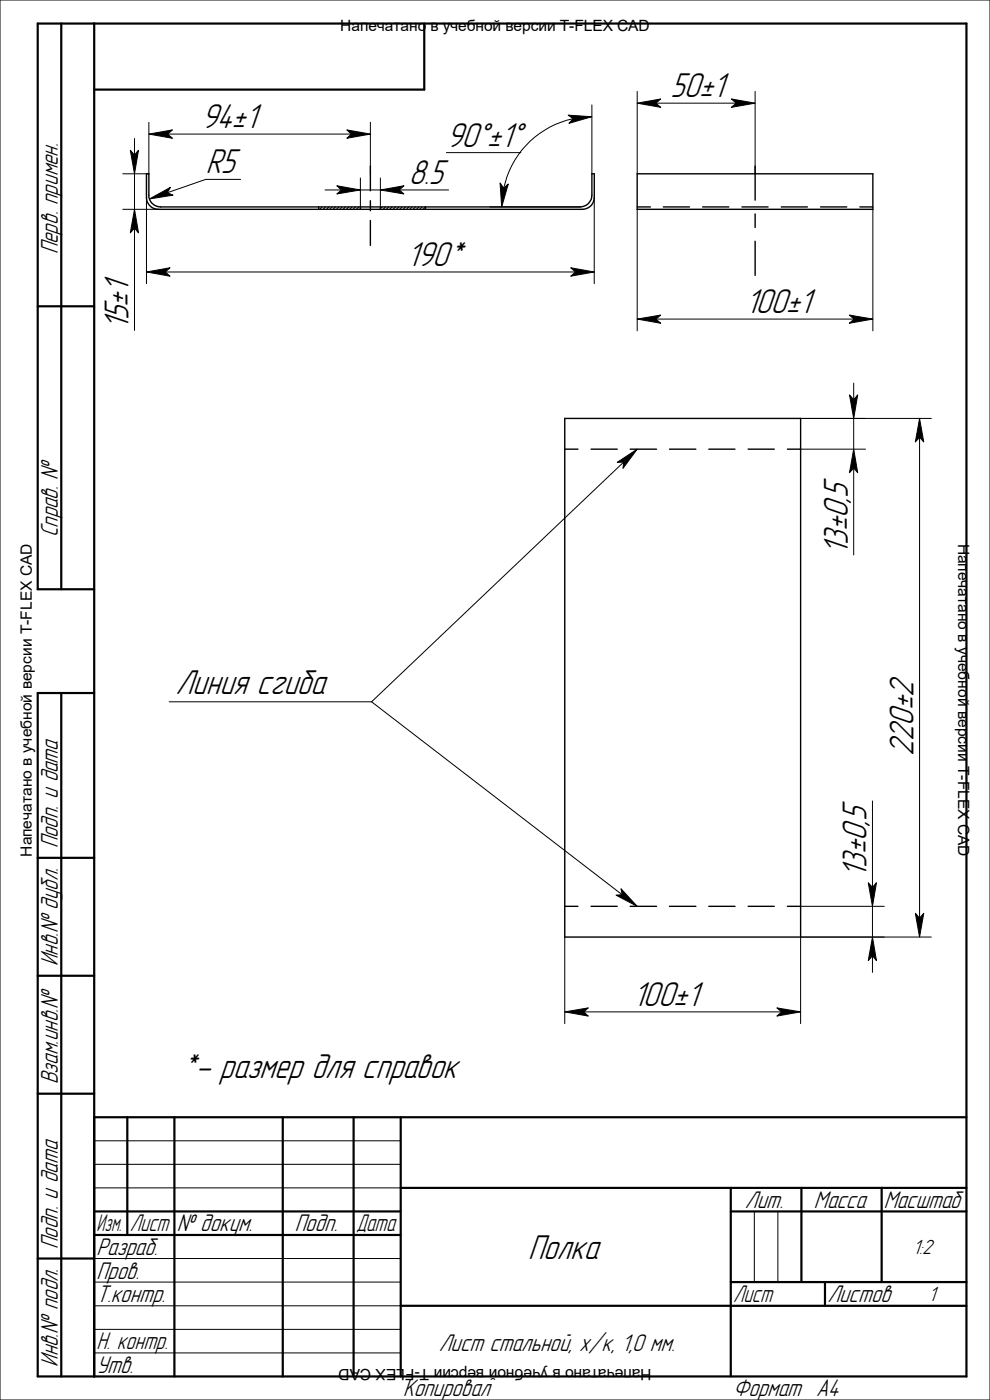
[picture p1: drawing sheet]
<svg xmlns="http://www.w3.org/2000/svg" width="210mm" height="297mm" viewBox="0 0 210 297" stroke-linecap="round" stroke-linejoin="round" font-family="sans-serif">
<g fill="none" stroke="#000" stroke-width=".21">
<path d="M0 0h210v297h-210zM135.2 19.4v17.5M160.2 19.4v17.5M28.5 29.4v3.5M28.5 36.9v7.5M31.6 26v10.9h-5.6M35.6 28.4h38.9M51.1 38.1h-7.5l-8.1 2.8M76.5 37.8v6.1M78.6 26v10.9M80.7 37.8v6.1M94.7 32.4h15.6"/>
<path d="M110.3 32.4h.1M121.6 25.2a19.1 19.1 0 0 0-14.8 14.7M125.6 22.3v14.6M139.1 21.9h17.1M26 44.4h7.6M28.5 48.4v21.7M31.1 41.9v18.3M35.1 57.7h87M68.3 43.9l-.5 .5M69 40.3h3.4M69 43.9l-.5 .5M69.8 43.9l-.5 .5"/>
<path d="M70.4 43.9l-.5 .5M71.2 43.9l-.5 .5M71.9 43.9l-.5 .5M72.6 43.9l-.5 .5M73.3 43.9l-.5 .5M74 43.9l-.5 .5M74.7 43.9l-.5 .5M75.4 43.9l-.5 .5M76.1 43.9l-.5 .5M76.5 44.3l-.2 .1M76.5 40.3h4.2M81.1 43.9l-.4 .4"/>
<path d="M81.8 43.9l-.5 .5M82.5 43.9l-.5 .5M83.2 43.9l-.5 .5M83.9 43.9l-.5 .5M84.6 43.9l-.5 .5M84.7 40.3h10.5M85.3 43.9l-.5 .5M86 43.9l-.5 .5M86.7 43.9l-.5 .5M87.4 43.9l-.5 .5M88.1 43.9l-.5 .5M88.9 43.9l-.6 .5"/>
<path d="M89.5 43.9l-.5 .5M90.3 43.9l-.6 .5M103.9 43.9h19.2M126.1 41.9v18.3M135.2 44.4v25.8M185.2 44.4v25.8M139.1 67.7h42.1M132.3 98l-53.5 50.9M169.8 88.8h27.8M169.8 95.3h13.8M181.1 81.3v3.5M181.1 88.8v6.5"/>
<path d="M181.1 99.3v18.4M195.1 92.8v102M35.9 148.9h42.9M78.8 148.9l53.2 40.9M185.1 169.9v18.4M119.8 198.8v18.4M169.8 192.3h17.8M185.1 192.3v6.5M197.6 198.8h-27.8v18.4M123.8 214.7h42M185.1 202.8v3.5M20 252h65"/>
<path d="M20 242h65M20 247h65M160 257v15M165 257v15M20 277h65M20 267h65M20 272h65M155 277h50M20 282h65M20 287h65"/>
</g>
<g fill="none" stroke="#000" stroke-width=".3">
<path d="M31.1 36.9h.5v4.5a2.43 2.43 0 0 0 2.5 2.5h89a2.51 2.51 0 0 0 2.5-2.5v-4.5h.5v5a2.51 2.51 0 0 1-2.5 2.5h-90a2.51 2.51 0 0 1-2.5-2.5zM78.6 35.2v5.3M135.2 36.9h50v7.5h-50zM160.2 35.2v7.3M67.6 43.9v.5M76.5 43.9v.5M78.6 42.6v2.1M78.6 46.8v5.3M80.7 43.9v.5M90.3 43.9v.5M135.2 43.9h2.8M140.7 43.9h5.6"/>
<path d="M149.1 43.9h5.5M157.4 43.9h5.5M160.2 45.4v2.9M160.2 51.2v7.2M165.7 43.9h5.6M174.1 43.9h5.5M182.4 43.9h2.8M119.8 88.8h50v110h-50zM119.8 95.3h2.8M125.4 95.3h5.5M133.7 95.3h5.6M142 95.3h5.6"/>
<path d="M150.4 95.3h5.5M158.7 95.3h5.6M167 95.3h2.8M119.8 192.3h2.8M125.4 192.3h5.5M133.7 192.3h5.6M142 192.3h5.6M150.4 192.3h5.5M158.7 192.3h5.6M167 192.3h2.8"/>
</g>
<g fill="#000" stroke="#000" stroke-width=".21">
<path d="M27.6 31.9l.9 1 .9-1-.9 5z" fill-rule="evenodd"/>
<path d="M31.7 42.2l4.5-2.4-.7 1.1 1.2 .5z" fill-rule="evenodd"/>
<path d="M31.6 28.4l5-.8-1 .8 1 .9z" fill-rule="evenodd"/>
<path d="M73.6 27.6l5 .8-5 .9 .9-.9z" fill-rule="evenodd"/>
<path d="M80.7 40.3l5-.9-1 .9 1 .8z" fill-rule="evenodd"/>
<path d="M106.1 38.8l.7 1.1 1-.9-1.4 4.9z" fill-rule="evenodd"/>
<path d="M120.5 24.4l5.1 .4-4.9 1.4 .9-1z" fill-rule="evenodd"/>
<path d="M135.2 21.9l5-.9-1.1 .9 1.1 .9z" fill-rule="evenodd"/>
<path d="M155.2 21l5 .9-5 .9 1-.9z" fill-rule="evenodd"/>
<path d="M28.5 44.4l.9 5-.9-1-.9 1z" fill-rule="evenodd"/>
<path d="M31.1 57.7l5-.9-1 .9 1 .9z" fill-rule="evenodd"/>
<path d="M71.5 39.4l5 .9-5 .8 .9-.8z" fill-rule="evenodd"/>
<path d="M121.1 56.8l5 .9-5 .9 1-.9z" fill-rule="evenodd"/>
<path d="M135.2 67.7l5-.9-1.1 .9 1.1 .9z" fill-rule="evenodd"/>
<path d="M180.2 66.8l5 .9-5 .9 1-.9z" fill-rule="evenodd"/>
<path d="M130.9 98.1l4.3-2.8-3 4.1 .1-1.4z" fill-rule="evenodd"/>
<path d="M180.2 83.8l.9 1 .8-1-.8 5z" fill-rule="evenodd"/>
<path d="M195.1 88.8l.9 5-.9-1-.9 1z" fill-rule="evenodd"/>
<path d="M181.1 95.3l.8 5-.8-1-.9 1z" fill-rule="evenodd"/>
<path d="M131.7 188.6l3.5 3.7-4.5-2.4 1.3-.1z" fill-rule="evenodd"/>
<path d="M184.2 187.3l.9 1 .8-1-.8 5z" fill-rule="evenodd"/>
<path d="M194.2 193.8l.9 1 .9-1-.9 5z" fill-rule="evenodd"/>
<path d="M119.8 214.7l5-.9-1 .9 1 .9z" fill-rule="evenodd"/>
<path d="M164.8 213.8l5 .9-5 .9 1-.9z" fill-rule="evenodd"/>
<path d="M185.1 198.8l.8 5-.8-1-.9 1z" fill-rule="evenodd"/>
</g>
<g fill="none" stroke="#000" stroke-width=".47">
<path d="M13 5v120M20 5v287M90 5v14h-70M8 65h12M20 125h-12v-120h197v287h-197v-145h12M13 147v145M8 182h12M8 207h12M8 232h12M20 237h185M27 237v25M37 237v55"/>
<path d="M60 237v55M75 237v55M85 237v55M20 257h65M85 252h120M155 257h50M155 252v40M170 252v20M187 252v20M8 267h12M20 262h65M85 277h120"/>
<path d="M155 272h50M175 272v5"/>
</g>
<text font-size="7.7" x="101.1" y="31.1">w w</text>
<g font-size="6.8">
<text x="142.2" y="20.6">50±1</text>
<text x="42.8" y="27.2">94±1</text>
<text x="94.7" y="31.1">90 ±1</text>
<text x="43.6" y="36.8">R5</text>
<text x="86.7" y="39">8.5</text>
<text x="86.3" y="56.5">190*</text>
<text x="27.3" y="70.1" transform="rotate(-90 27.3 70.1)">15±1</text>
<text x="158.1" y="66.5">100±1</text>
<text x="179.8" y="117.7" transform="rotate(-90 179.8 117.7)">13±0,5</text>
<text x="37.3" y="147.2">Линия сгиба</text>
<text x="193.8" y="160.4" transform="rotate(-90 193.8 160.4)">220±2</text>
<text x="183.8" y="186.3" transform="rotate(-90 183.8 186.3)">13±0,5</text>
<text x="134.2" y="213.4">100±1</text>
<text x="38.4" y="228.6">*- размер для справок</text>
<text x="112" y="267">Полка</text>
</g>
<g font-size="4.7">
<text x="12.2" y="54" transform="rotate(-90 12.2 54)">Перв. примен.</text>
<text x="12.2" y="114" transform="rotate(-90 12.2 114)">Справ. №</text>
<text x="12.2" y="180" transform="rotate(-90 12.2 180)">Подп. и дата</text>
<text x="12.2" y="205" transform="rotate(-90 12.2 205)">Инв.№ дубл.</text>
<text x="12.2" y="230" transform="rotate(-90 12.2 230)">Взам.инв.№</text>
<text x="158" y="256.2">Лит.</text>
<text x="172.7" y="256.2">Масса</text>
<text x="187.5" y="256.2">Масштаб</text>
<text x="27.5" y="261.2">Лист</text>
<text x="37.5" y="261.2">№ докум.</text>
<text x="62.5" y="261.2">Подп.</text>
<text x="75.5" y="261.2">Дата</text>
<text x="12.2" y="265" transform="rotate(-90 12.2 265)">Подп. и дата</text>
<text x="20.5" y="266.3">Разраб.</text>
<text x="20.5" y="271.3">Пров.</text>
<text x="20.5" y="276.3">Т.контр.</text>
<text x="155.5" y="276.3">Лист</text>
<text x="175.5" y="276.3">Листов</text>
<text x="20.5" y="286.3">Н. контр.</text>
<text x="93.1" y="286.6">Лист стальной, х/к, 1,0 мм.</text>
<text x="12.2" y="290" transform="rotate(-90 12.2 290)">Инв.№ подл.</text>
<text x="20.5" y="291.3">Утв.</text>
<text x="85.5" y="296.2">Копировал</text>
<text x="155.5" y="296.2">Формат</text>
<text x="173.1" y="296.2">A4</text>
</g>
<text font-size="4.6" x="20.5" y="261.2">Изм.</text>
<g font-size="4.1">
<text x="193.7" y="266">1:2</text>
<text x="197" y="276">1</text>
</g>
<g font-size="3.3">
<text x="72.2" y="6.6">Напечатано в учебной версии T-FLEX CAD</text>
<text x="203.3" y="115.3" transform="rotate(90 203.3 115.3)">Напечатано в учебной версии T-FLEX CAD</text>
<text x="6.7" y="181.7" transform="rotate(-90 6.7 181.7)">Напечатано в учебной версии T-FLEX CAD</text>
<text x="138.2" y="290.4" transform="rotate(-180 138.2 290.4)">Напечатано в учебной версии T-FLEX CAD</text>
</g>
</svg>
